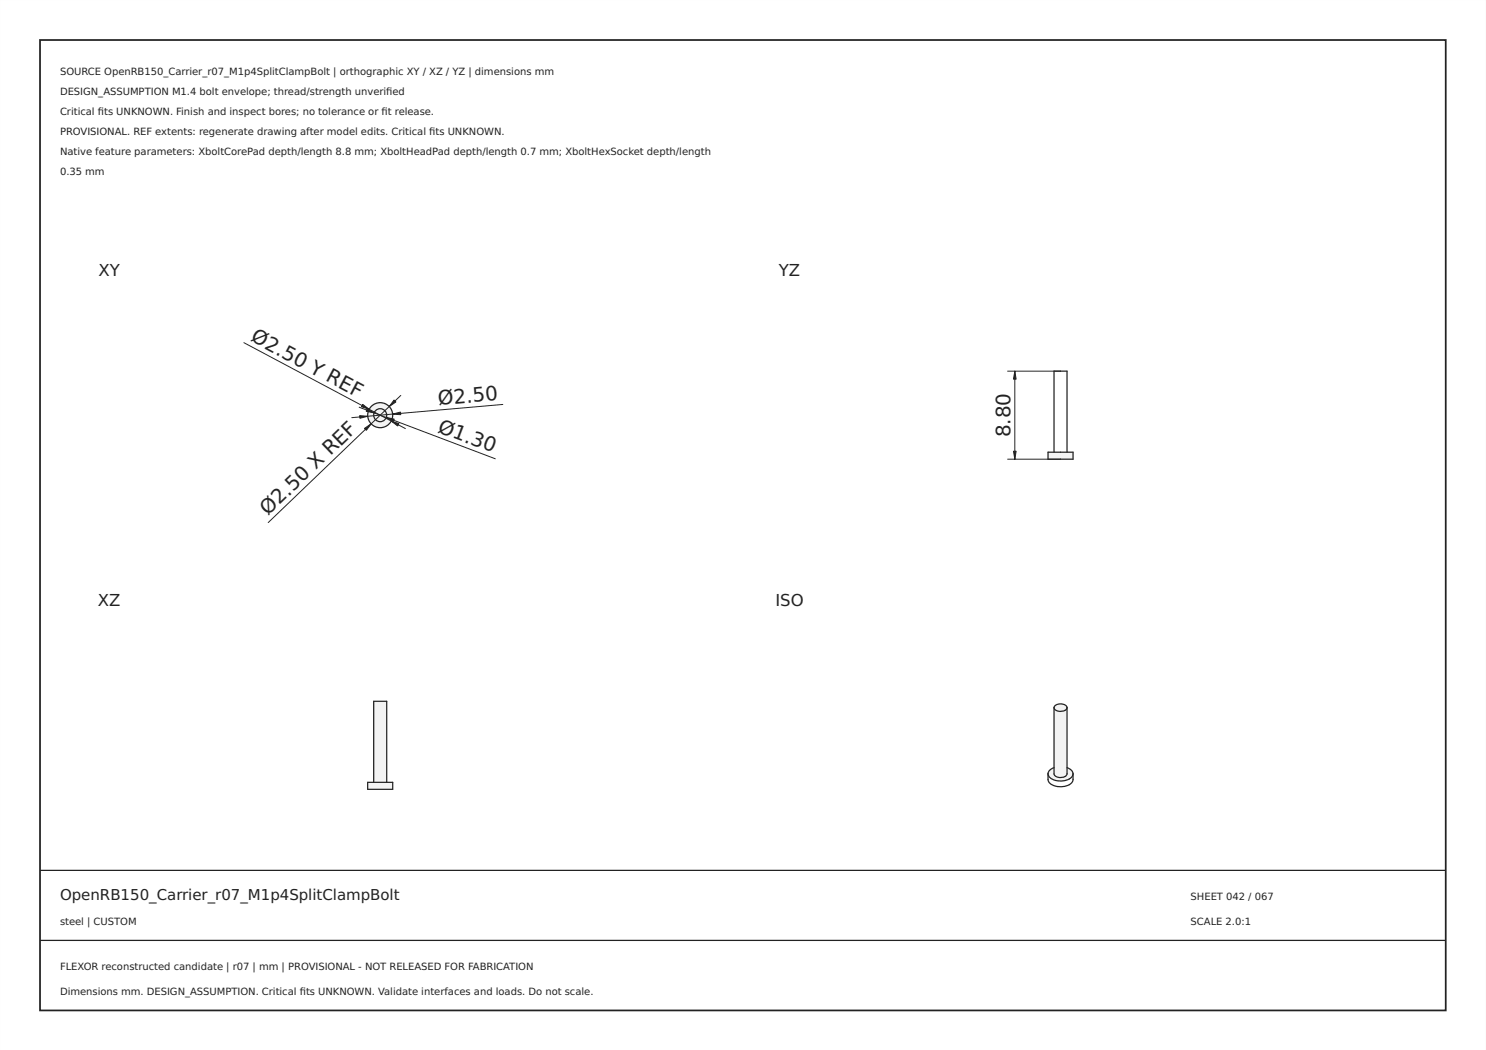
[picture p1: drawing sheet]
<svg xmlns="http://www.w3.org/2000/svg" width="297mm" height="210mm" viewBox="0 0 297 210" stroke-linecap="round" stroke-linejoin="round" font-family="sans-serif">
<path d="M0 0h297v210h-297zM0 0v210h297v-210z" fill="#000"/>
<path d="M8 8h281v194h-281z" fill="none" stroke="#222" stroke-width=".35"/>
<path d="M8 174h281zM8 188h281z" fill="#000" stroke="#222" stroke-width=".25"/>
<g fill="#f1f3f5">
<path d="M73.5 83a2.5 2.5 0 0 1 5 0 2.5 2.5 0 0 1-5 0zM74.7 83a1.3 1.3 0 0 1 2.6 0 1.3 1.3 0 0 1-2.6 0z" fill-rule="evenodd"/>
<circle cx="76" cy="83" r="1.3"/>
</g>
<g fill="none" stroke="#212529" stroke-width=".25">
<circle cx="76" cy="83" r="2.5"/>
<circle cx="76" cy="83" r="1.3"/>
</g>
<path d="M48.8 68.5l32.2 17.2M80.1 79.1l-26.5 25.4M71.8 81.4l27.2 10.3M100.5 80.9l-30.2 2.6" fill="none" stroke="#212529" stroke-width=".2"/>
<g fill="#212529" stroke="#212529" stroke-width=".2">
<path d="M72.9 85.6l1.3-.9-1 1.3z"/>
<path d="M78.8 80l.3 .4-1.3 .9z"/>
<path d="M72.5 80.8l1.3 1-1.5-.5z"/>
<path d="M78.2 84.2l1.5 .5-.2 .5z"/>
<path d="M78.5 82.8l1.6-.4v.5z"/>
<path d="M71.9 83.1l1.6 .1-1.6 .4z"/>
<path d="M77.2 83.5l1.6 .3-.2 .5z"/>
<path d="M73.4 81.7l1.4 .8-1.6-.3z"/>
</g>
<g fill="#f1f3f5">
<path d="M73.5 156.4h5v1.4h-5z" fill-rule="evenodd"/>
<path d="M74.7 140.2h2.6v16.2h-2.6z" fill-rule="evenodd"/>
</g>
<path d="M73.5 156.4h5v1.4h-5zM74.7 156.4v-16.2h2.6v16.2" fill="none" stroke="#212529" stroke-width=".25"/>
<path d="M209.5 90.4h5v1.4h-5z" fill-rule="evenodd" fill="#f1f3f5"/>
<path d="M209.5 90.4h5v1.4h-5zM210.7 90.4v-16.2h2.6v16.2" fill="none" stroke="#212529" stroke-width=".25"/>
<path d="M201.4 74.2h10.6M202.9 74.2v17.6M201.4 91.8h10.6" fill="none" stroke="#212529" stroke-width=".2"/>
<g fill="#212529" stroke="#212529" stroke-width=".2">
<path d="M202.9 74.2l.2 1.6h-.5z"/>
<path d="M202.6 90.2h.5l-.2 1.6z"/>
</g>
<g fill="#f1f3f5">
<path d="M209.9 153.9l.8-.4v1.2a1.5 1.5 0 0 0 2.6 0v-1.2a1.24 1.24 0 0 1 1 1.7 3.3 3.3 0 0 1-4.7-.2 .99 .99 0 0 1 .3-1.1z" fill-rule="evenodd"/>
<path d="M210.7 141.5a1.5 1.5 0 0 0 2.6 0v13.2a1.49 1.49 0 0 1-2.6 0z" fill-rule="evenodd"/>
<path d="M210.9 141a1.58 1.58 0 0 1 2.4 .5 1.49 1.49 0 0 1-2.6 0z" fill-rule="evenodd"/>
</g>
<path d="M209.5 154.7v1.1a1.97 1.97 0 0 0 2 1.4 2.8 2.8 0 0 0 2.9-1.1l.1-1.4M209.5 154.7a1.97 1.97 0 0 0 2 1.4 2.8 2.8 0 0 0 2.9-1.1l.1-.3M210.7 153.5a1.58 1.58 0 0 0-1.2 1.2M210.7 141.5v13.2a1.5 1.5 0 0 0 2.6 0v-13.2M210.7 141.5a1.5 1.5 0 0 0 2.6 0M210.7 141.5a1.5 1.5 0 0 1 2.6 0M213.3 153.5a1.58 1.58 0 0 1 1.2 1.2" fill="none" stroke="#212529" stroke-width=".25"/>
<g font-size="4" fill="#212529">
<text x="49.9" y="68" transform="rotate(28 49.9 68)">Ø2.50 Y REF</text>
<text x="87.6" y="81" transform="rotate(-5 87.6 81)">Ø2.50</text>
<text x="87.3" y="86.3" transform="rotate(21 87.3 86.3)">Ø1.30</text>
<text x="202" y="87.4" transform="rotate(-90 202 87.4)">8.80</text>
<text x="53.5" y="103.2" transform="rotate(-44 53.5 103.2)">Ø2.50 X REF</text>
</g>
<g font-size="3.3" fill="#212529">
<text x="19.7" y="55.1">XY</text>
<text x="155.7" y="55.1">YZ</text>
<text x="19.6" y="121.1">XZ</text>
<text x="155" y="121.1">ISO</text>
</g>
<text font-size="3" fill="#222" x="12" y="180">OpenRB150_Carrier_r07_M1p4SplitClampBolt</text>
<g font-size="2" fill="#222">
<text x="12" y="15">SOURCE OpenRB150_Carrier_r07_M1p4SplitClampBolt | orthographic XY / XZ / YZ | dimensions mm</text>
<text x="12" y="19">DESIGN_ASSUMPTION M1.4 bolt envelope; thread/strength unverifed</text>
<text x="12" y="23">Critical fts UNKNOWN. Finish and inspect bores; no tolerance or ft release.</text>
<text x="19.6" y="23">i</text>
<text x="76.3" y="23">i</text>
<text x="77.2" y="19">i</text>
<text x="12" y="27">PROVISIONAL. REF extents: regenerate drawing after model edits. Critical fts UNKNOWN.</text>
<text x="85.8" y="27">i</text>
<text x="12" y="31">Native feature parameters: XboltCorePad depth/length 8.8 mm; XboltHeadPad depth/length 0.7 mm; XboltHexSocket depth/length</text>
<text x="12" y="35">0.35 mm</text>
<text x="238" y="180">SHEET 042 / 067</text>
<text x="12" y="185">steel | CUSTOM</text>
<text x="238" y="185">SCALE 2.0:1</text>
<text x="12" y="194">FLEXOR reconstructed candidate | r07 | mm | PROVISIONAL - NOT RELEASED FOR FABRICATION</text>
<text x="12" y="199">Dimensions mm. DESIGN_ASSUMPTION. Critical fts UNKNOWN. Validate interfaces and loads. Do not scale.</text>
<text x="59.9" y="199">i</text>
</g>
</svg>
